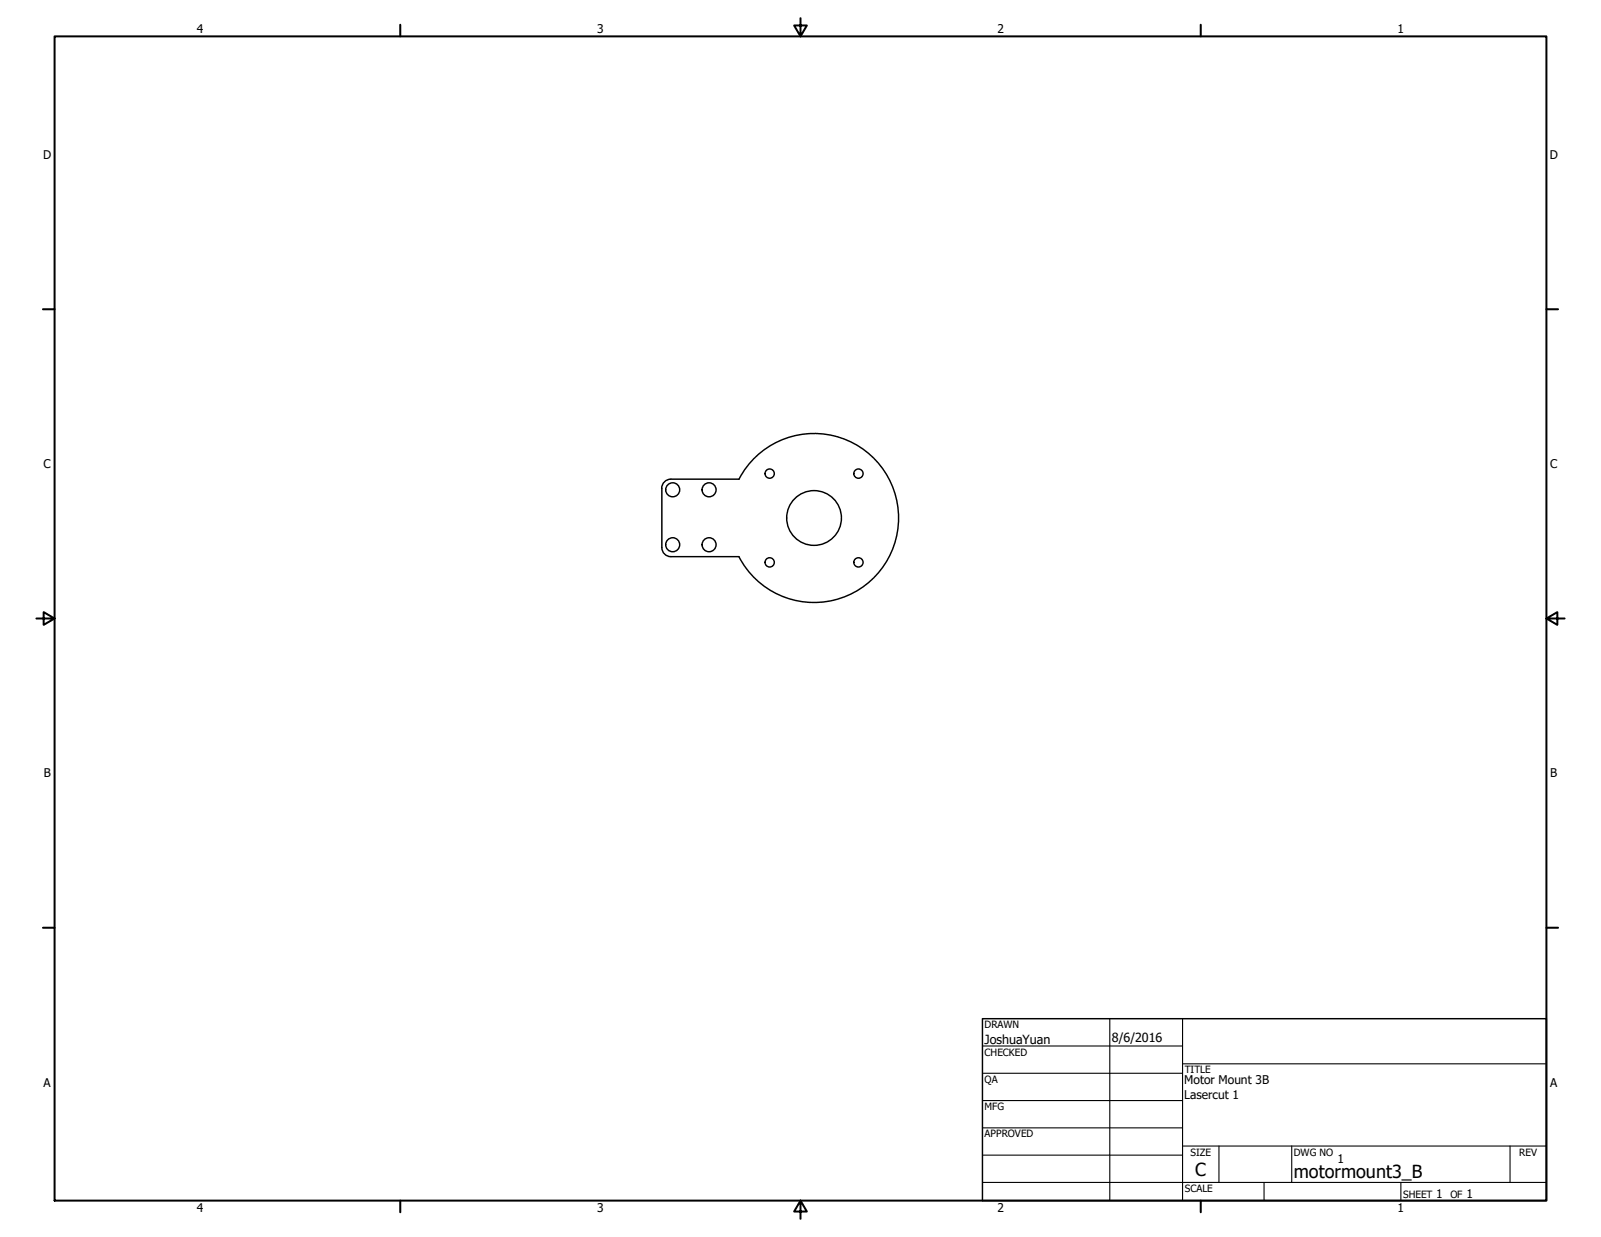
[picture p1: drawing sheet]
<svg xmlns="http://www.w3.org/2000/svg" width="559mm" height="432mm" viewBox="0 0 559 432" stroke-linecap="round" stroke-linejoin="round" font-family="sans-serif">
<!-- layer: Visible (ANSI) -->
<g fill="none" stroke="#000" stroke-width=".51">
<path d="M231 170.4v20.7M234.2 167.3a3.2 3.2 0 0 0-3.3 3.2M234.2 167.3h23.7a29.5 29.5 0 0 1 44.8-9.4 29.5 29.5 0 0 1 0 45.8 29.5 29.5 0 0 1-44.8-9.3l-23.7-.1M231 191.2a3.1 3.1 0 0 0 3.2 3.1"/>
<circle cx="234.8" cy="171" r="2.44"/>
<circle cx="247.5" cy="171" r="2.44"/>
<circle cx="268.6" cy="165.3" r="1.62"/>
<circle cx="299.6" cy="165.3" r="1.62"/>
<circle cx="234.8" cy="190.2" r="2.44"/>
<circle cx="247.5" cy="190.2" r="2.44"/>
<circle cx="268.6" cy="196.3" r="1.62"/>
<circle cx="284.1" cy="180.8" r="9.6"/>
<circle cx="299.6" cy="196.3" r="1.62"/>
</g>
<!-- layer: Border (ANSI) -->
<g fill="none" stroke="#000" stroke-width=".7">
<path d="M19 12.7h520.8v406.4h-520.8zM139.7 8.6v4.1M279.4 6.3v6.4l-2.2-3.8h4.4l-2.2 3.8M419.1 8.6v4.1M15 107.9h4M539.8 107.9h4M12.7 215.9h6.3l-3.8-2.2v4.4l3.8-2.2M539.8 215.9l3.8 2.2v-4.4l-3.8 2.2h6.3M15 323.8h4M539.8 323.8h4M139.7 419.1v4.1M279.4 419.1l2.2 3.8h-4.4l2.2-3.8v6.3"/>
<path d="M419.1 419.1v4.1"/>
</g>
<!-- layer: Title (ANSI) -->
<g fill="none" stroke="#000" stroke-width=".38">
<path d="M387.3 355.6v63.5M412.7 355.6v63.5M342.9 365.1h69.8M342.9 374.6h69.8M412.7 371.3h127.1M342.9 384.2h69.8M342.9 393.7h69.8M342.9 412.7h196.9M342.9 403.2h69.8M412.7 400h127.1M425.4 400v12.7M441.2 412.7v6.4"/>
<path d="M450.8 400v12.7M488.9 412.7v6.4M527 400v12.7"/>
</g>
<path d="M342.9 355.6h196.9v63.5h-196.9z" fill="none" stroke="#000" stroke-width=".51"/>
<g font-size="6.3">
<text x="417.2" y="410.6">C</text>
<text x="451.6" y="411.1">motormount3_B</text>
</g>
<g font-size="4.4">
<text x="343.7" y="364.3">JoshuaYuan</text>
<text x="388.1" y="363.7">8/6/2016</text>
</g>
<g font-size="4.2">
<text x="68.7" y="11.7">4</text>
<text x="208.4" y="11.7">3</text>
<text x="348.1" y="11.7">2</text>
<text x="487.8" y="11.7">1</text>
<text x="15.1" y="55.5">D</text>
<text x="540.9" y="55.5">D</text>
<text x="15.2" y="163.4">C</text>
<text x="541" y="163.4">C</text>
<text x="15.3" y="271.4">B</text>
<text x="541.1" y="271.4">B</text>
<text x="15.2" y="379.3">A</text>
<text x="413.3" y="378.5">Motor Mount 3B</text>
<text x="413.3" y="383.5">Lasercut 1</text>
<text x="541" y="379.3">A</text>
<text x="466.8" y="406.1">1</text>
<text x="501.3" y="418.3">1</text>
<text x="511.8" y="418.3">1</text>
<text x="68.7" y="423.2">4</text>
<text x="208.4" y="423.2">3</text>
<text x="348.1" y="423.2">2</text>
<text x="487.8" y="423.2">1</text>
</g>
<g font-size="3.5">
<text x="343.7" y="358.9">DRAWN</text>
<text x="343.7" y="368.5">CHECKED</text>
<text x="413.5" y="374.6">TITLE</text>
<text x="343.7" y="378">QA</text>
<text x="343.7" y="387.5">MFG</text>
<text x="343.7" y="397.1">APPROVED</text>
<text x="415.5" y="403.4">SIZE</text>
<text x="451.6" y="403.4">DWG NO</text>
<text x="530.3" y="403.4">REV</text>
<text x="413.5" y="416.1">SCALE</text>
<text x="489.7" y="418.3">SHEET</text>
<text x="506.2" y="418.3">OF</text>
</g>
</svg>
